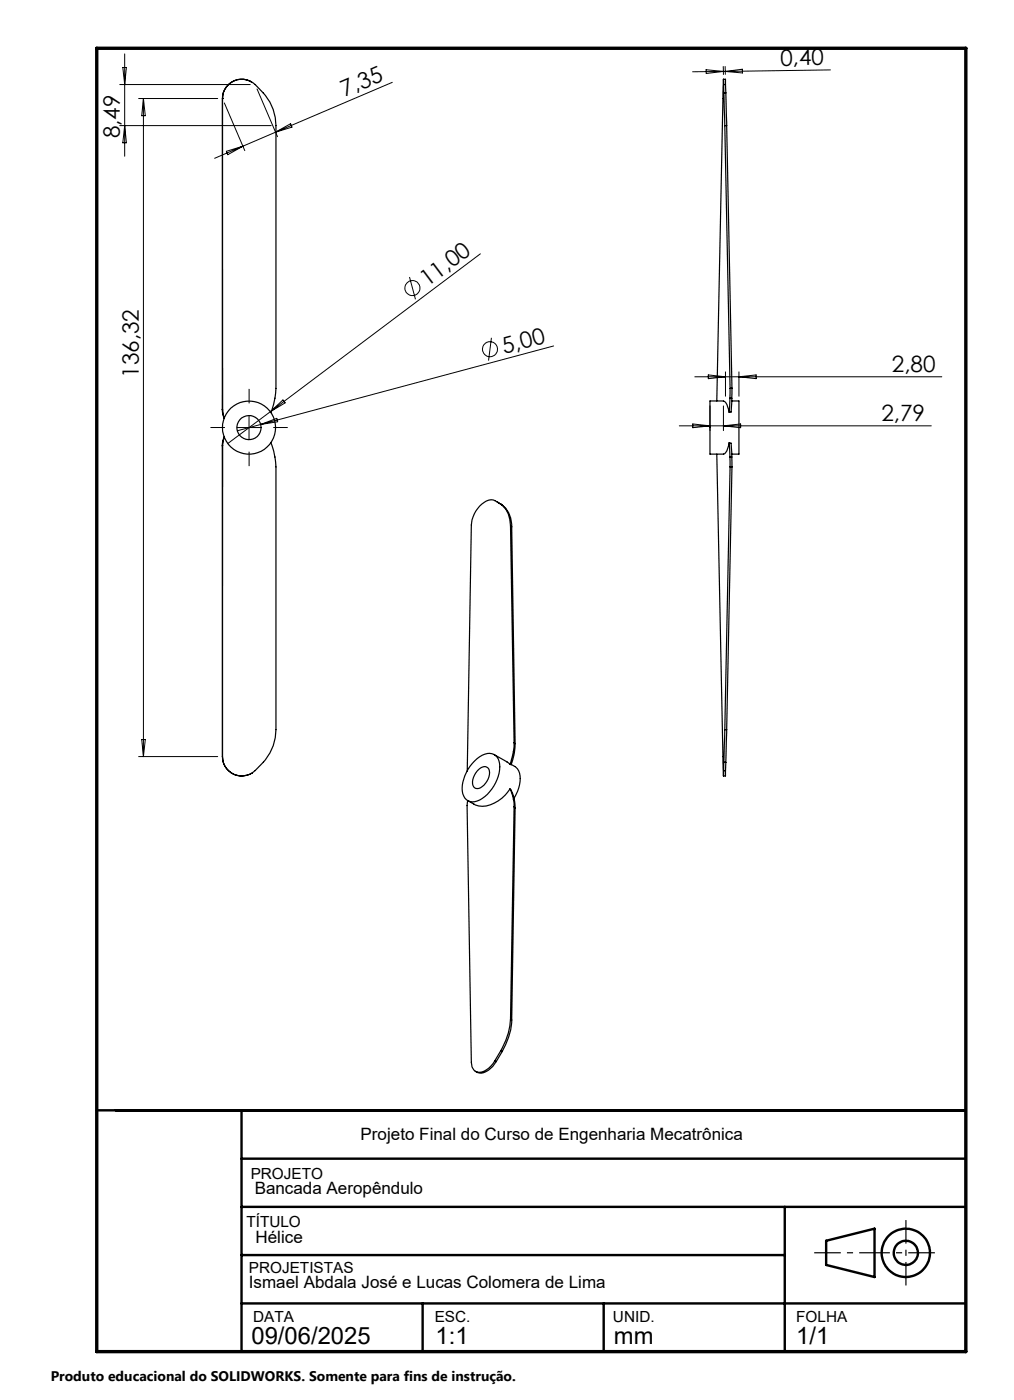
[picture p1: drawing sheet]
<svg xmlns="http://www.w3.org/2000/svg" width="210mm" height="290mm" viewBox="0 0 210 290" stroke-linecap="round" stroke-linejoin="round" font-family="sans-serif">
<g fill="none" stroke="#000" stroke-width=".25">
<path d="M52 16.9a3.9 3.9 0 0 0-5.9 3.5M52 16.9h.1M149.8 16.4h.4v1.1M149.8 16.4l.1 1.1M149.8 16.4l-1.4 66.7M149.9 17.5h.3M149.9 17.5v1.8M149.9 19.3l.2 6.7M150.2 17.5l.1 1.7M150.3 19.2l-.4 .1M150.3 19.2l.2 6.8M46.1 20.4a4 4 0 0 1 2.4-3.7 4 4 0 0 1 4.3 .8 11 11 0 0 1 4.3 8.5v54.4l-.4 3.3-.6 1.7"/>
<path d="M46.1 20.4h.1M46.1 20.4v64.5M150.1 26h.4M150.1 26l1.1 54.4M150.5 26l1.1 54.4M46.1 84.9l.3 1.7M46.1 84.9l-.1-.1 .1 1.1 .3 .8M46.1 92.2v64.6a4 4 0 0 0 5.9 3.4M46.4 90.5l-.3 1.7M46.4 90.5l-.3 .8-.1 1.1 .1-.2M56.1 91.7l.6 1.8 .4 3.2v54.4a11.4 11.4 0 0 1-5.4 9.3 4 4 0 0 1-5.6-3.7M148.4 94.1l1.4 66.6h.4v-1.1"/>
<path d="M149.8 83.1h-2.8v11h2.8a1.5 1.5 0 0 0 .9-1.2l.3-1.2M149.8 83.1a1.34 1.34 0 0 1 .9 1.2l.3 1.1M151 91.7l.2 3M151 91.7l.4 .1 .2 2.9M151.2 94.7v2M151.2 82.5l-.2 2.9M151.2 82.5h.4M151.2 94.7h.4M151.2 80.4v2.1M151.2 96.7h.4M151.2 96.7l-1.1 54.4M151.6 94.7v2"/>
<path d="M151.6 82.5l-.2 2.9h-.4M151.6 83.1h1.4v11h-1.4M151.6 80.4h-.4M151.6 80.4v2.1M151.6 96.7l-1.1 54.4M103 104l.3 .1M103.3 104.2l.7 .4M103.7 104.4a2.48 2.48 0 0 0-2.9-.6 6.3 6.3 0 0 0-3.2 4.9l-.8 51M103.7 104.4a5.1 5.1 0 0 1 2 4.6M103.7 104.4l.3 .2M104 104.6a5.4 5.4 0 0 1 2 4.5M105.7 109l.3 .1"/>
<path d="M105.7 109l.8 44.9M106 109.1l.7 44.9M98.3 157.6a3.7 3.7 0 0 1 4-1.3 3.3 3.3 0 0 1 1.1 3.8 7.9 7.9 0 0 1-5.1 6 2.3 2.3 0 0 1-2.6-2.8 8.5 8.5 0 0 1 2.6-5.7zM98.8 159.7l.4-.3a1.26 1.26 0 0 1 2-.1 3.4 3.4 0 0 1-2.4 4.1 1.12 1.12 0 0 1-.9-1.5l.2-.9zM102.4 156.3l2.7 1.5M105 157.9l.6 .4M105.9 158.3a3 3 0 0 1 1.8 3.6l-.5 2.1-.7 1.4M106.3 155.6l-.7 2.7M106.3 155.6l.2 .2M106.5 153.9l-.2 1.7M106.5 153.9l.2 .1M106.5 155.8l-.5 2.2-.2 .4-.2-.1"/>
<path d="M106.7 154l-.2 1.8M149.9 159.6l-.1 1.1M149.9 159.6h.3M149.9 157.9h.4M149.9 157.9v1.7M150.1 151.1l-.2 6.8M150.1 151.1h.4M150.3 157.9l-.1 1.7M150.5 151.1l-.2 6.8M52 160.2h.1M105.6 163.4a7.6 7.6 0 0 1-5.7 3.6 5 5 0 0 1-3-1.1l-.2 .9 .9 53.2a1.83 1.83 0 0 0 1 2 1.83 1.83 0 0 0 2.2-.4l.9-.8 .8-1.1M105.6 163.4l.7 2.1"/>
<path d="M105.6 163.4a4.6 4.6 0 0 1 .9 2.4M106.3 165.5l.2 1.6M106.3 165.5l.2 .3M106.5 167.1l.2 .2M106.5 167.1l-.8 44M106.5 165.8l.2 1.5M106.7 167.3l-.7 44M102.5 219.7l.3 .2M102.8 219.9a4.1 4.1 0 0 1-3.5 2.4l-.6-.2M103.7 217.6l.3 .2M103.7 217.6l-1.2 2.1M104 217.8l-1.2 2.1"/>
<path d="M105.7 211.1a14 14 0 0 1-2 6.5M105.7 211.1l.3 .2M106 211.3a12.7 12.7 0 0 1-2 6.5M98.4 221.9l.3 .2"/>
<circle cx="51.6" cy="88.6" r="5.5"/>
<circle cx="51.6" cy="88.6" r="2.5"/>
</g>
<g fill="none" stroke="#000" stroke-width=".21">
<path d="M24.8 17.5h27M25.4 14h.8l-.4 3.5zM25.8 11.2v21.2M53.2 18.4l4.3 9.9M81.2 17.1l-36.8 15.7M146.2 14.4l3.6 .4-3.5 .4zM149.8 13.8v1.6M149.8 14.8h.4M149.8 14.8l-6.4 .1M150.2 13.8v1.6M150.2 14.8l3.5-.5 .1 .8zM172 14.5l-21.8 .3"/>
<path d="M24.8 26h31.4M25.8 26l.4 3.6h-.8zM28.7 20.4h16.4M29.7 20.4v136.3M29.7 20.4l.4 3.6h-.7zM46.5 21.3l4.2 9.9M46.9 31.3l3.4-1-3.1 1.7zM57 27.4l3.2-1.8 .3 .7zM84.8 57.4l1.2 4.6M99.5 52.6l-43.5 32.7M101.8 70l-.6 4.7M114.7 71.7l-60.7 16.2"/>
<path d="M143.9 78.1h51.2M146.7 77.7l3.5 .4-3.5 .3zM150.2 77v5.1M153 77v5.1M153 78.1l3.6-.4v.7zM49.1 88.6h5M51.6 86.1v5M54 87.9l-4.9 1.3M54 87.9l3.3-1.2 .2 .7zM56 85.3l-8.8 6.6M56 85.3l2.6-2.5 .5 .6zM140.7 88.2h52.2"/>
<path d="M143.5 87.8l3.5 .4-3.5 .4zM147 84.1v5.1M149.8 84.1v5.1M149.8 88.2l3.6-.4v.8zM28.7 156.7h16.4M29.4 153.2h.7l-.4 3.5z"/>
<circle cx="85.4" cy="59.7" r="1.55"/>
<circle cx="101.5" cy="72.4" r="1.55"/>
</g>
<g fill="none" stroke="#000" stroke-width=".5">
<path d="M20 230h180M50 230v50M50 240h150M50 250h150M50 260h112.5M162.5 250v30M171.1 257l10-2.5v10l-10-2.5zM50 270h150M87.5 270v10M125 270v10"/>
<circle cx="187.6" cy="259.5" r="5"/>
<circle cx="187.6" cy="259.5" r="2.51"/>
</g>
<path d="M46.6 88.6h-3M51.6 83.6v-3M51.6 93.6v3M56.6 88.6h3" fill="none" stroke="#000" stroke-width=".21" stroke-dasharray="15.2 1.3 1.3 1.3" stroke-linecap="butt"/>
<path d="M168.6 259.5h25" fill="none" stroke="#000" stroke-width=".25" stroke-dasharray="6.3 1.3 1.3 1.3" stroke-dashoffset=".8" stroke-linecap="butt"/>
<path d="M187.6 252.7v13.6" fill="none" stroke="#000" stroke-width=".25" stroke-dasharray="6.3 1.3 1.3 1.3" stroke-dashoffset="1.5" stroke-linecap="butt"/>
<path d="M20 10h180v270h-180z" fill="none" stroke="#000" stroke-width=".7"/>
<g font-size="4.9">
<text x="52.1" y="278.3">09/06/2025</text>
<text x="90.2" y="278.3">1:1</text>
<text x="127.1" y="278.3">mm</text>
<text x="164.9" y="278.3">1/1</text>
</g>
<g font-size="4.7">
<text x="161.6" y="13.6" transform="rotate(-1 161.6 13.6)">0,40</text>
<text x="71.3" y="20.2" transform="rotate(-23 71.3 20.2)">7,35</text>
<text x="24.8" y="28.6" transform="rotate(-90 24.8 28.6)">8,49</text>
<text x="88.5" y="59.5" transform="rotate(-37 88.5 59.5)">11,00</text>
<text x="104.4" y="73.3" transform="rotate(-15 104.4 73.3)">5,00</text>
<text x="184.7" y="77">2,80</text>
<text x="28.7" y="78.2" transform="rotate(-90 28.7 78.2)">136,32</text>
<text x="182.5" y="87.2">2,79</text>
</g>
<g font-size="3.5">
<text x="74.7" y="236.2">Projeto Final do Curso de Engenharia Mecatrônica</text>
<text x="52.7" y="247.3">Bancada Aeropêndulo</text>
<text x="52.9" y="257.5">Hélice</text>
<text x="51.5" y="266.8">Ismael Abdala José e Lucas Colomera de Lima</text>
</g>
<g font-size="3.2">
<text x="51.9" y="244.2">PROJETO</text>
<text x="51" y="254.1">TÍTULO</text>
<text x="51.5" y="263.7">PROJETISTAS</text>
<text x="52.4" y="273.8">DATA</text>
<text x="90" y="273.8">ESC.</text>
<text x="126.9" y="273.8">UNID.</text>
<text x="164.9" y="273.8">FOLHA</text>
</g>
<text font-size="2.9" x="10.5" y="286">Produto educacional do SOLIDWORKS. Somente para fins de instrução.</text>
</svg>
